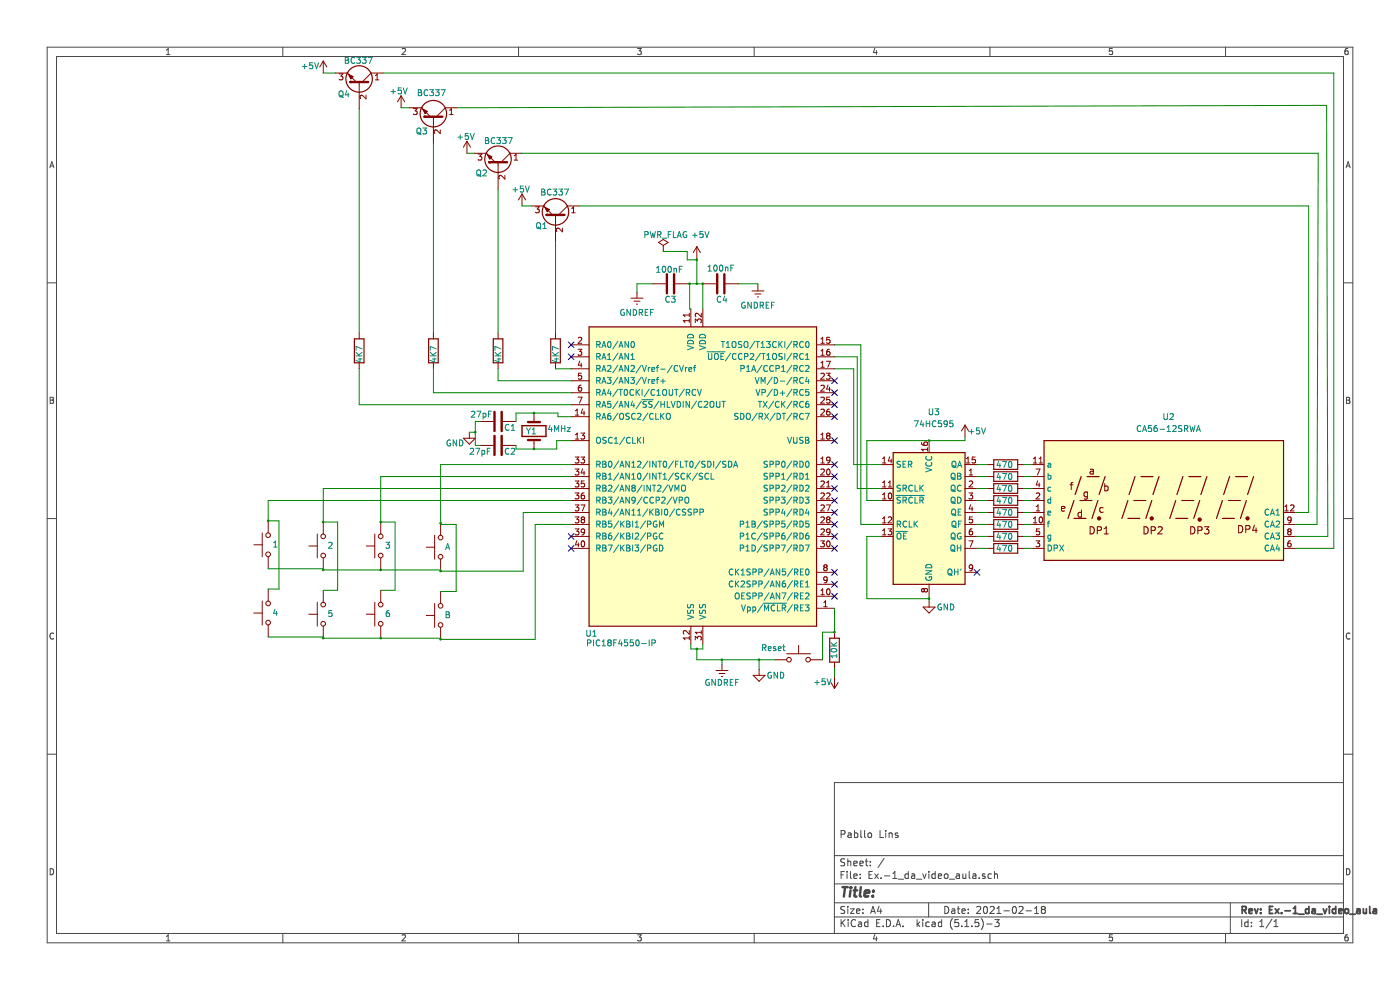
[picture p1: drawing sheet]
EESchema Schematic File Version 4
EELAYER 30 0
EELAYER END
$Descr A4 11693 8268
encoding utf-8
Sheet 1 1
Title ""
Date "2021-02-18"
Rev "Ex.-1_da_video_aula"
Comp ""
Comment1 "Pabllo Lins"
Comment2 ""
Comment3 ""
Comment4 ""
$EndDescr
$Comp
L power:+5V #PWR03
U 1 1
P 5820 2160
F 0 "#PWR03" H 5820 2010 50  0001 C CNN
F 1 "+5V" H 5850 2360 50  0000 C CNN
F 2 "" H 5820 2160 50  0001 C CNN
F 3 "" H 5820 2160 50  0001 C CNN
	1    5820 2160
	1    0    0    -1  
$EndComp
$Comp
L power:PWR_FLAG #FLG01
U 1 1
P 5540 2100
F 0 "#FLG01" H 5540 2175 50  0001 C CNN
F 1 "PWR_FLAG" H 5560 2240 50  0000 C CNN
F 2 "" H 5540 2100 50  0001 C CNN
F 3 "~" H 5540 2100 50  0001 C CNN
	1    5540 2100
	1    0    0    -1  
$EndComp
$Comp
L power:GNDREF #PWR02
U 1 1
P 6030 5550
F 0 "#PWR02" H 6030 5300 50  0001 C CNN
F 1 "GNDREF" H 6030 5400 50  0000 C CNN
F 2 "" H 6030 5550 50  0001 C CNN
F 3 "" H 6030 5550 50  0001 C CNN
	1    6030 5550
	1    0    0    -1  
$EndComp
$Comp
L Device:R R2
U 1 1
P 8400 3880
F 0 "R2" V 8320 3880 50  0001 C CNN
F 1 "470" V 8400 3870 50  0000 C CNN
F 2 "" V 8330 3880 50  0001 C CNN
F 3 "~" H 8400 3880 50  0001 C CNN
	1    8400 3880
	0    1    1    0   
$EndComp
Wire Wire Line
	5770 2580 5760 2580
Wire Wire Line
	5870 2580 5870 2370
$Comp
L Device:Crystal Y1
U 1 1
P 4460 3600
F 0 "Y1" V 4460 3670 50  0000 R CNN
F 1 "4MHz" V 4440 3490 50  0000 R CNN
F 2 "" H 4460 3600 50  0001 C CNN
F 3 "~" H 4460 3600 50  0001 C CNN
	1    4460 3600
	0    -1   1    0   
$EndComp
Wire Wire Line
	4460 3450 4660 3450
Wire Wire Line
	4660 3450 4660 3480
Wire Wire Line
	4660 3480 4770 3480
Wire Wire Line
	4460 3750 4650 3750
Wire Wire Line
	4650 3750 4650 3680
Wire Wire Line
	4650 3680 4770 3680
$Comp
L Device:C C3
U 1 1
P 5600 2370
F 0 "C3" V 5730 2370 50  0000 C CNN
F 1 "100nF" V 5480 2360 50  0000 C CNN
F 2 "" H 5638 2220 50  0001 C CNN
F 3 "~" H 5600 2370 50  0001 C CNN
	1    5600 2370
	0    1    1    0   
$EndComp
$Comp
L Device:C C4
U 1 1
P 6020 2370
F 0 "C4" V 6150 2380 50  0000 C CNN
F 1 "100nF" V 5890 2370 50  0000 C CNN
F 2 "" H 6058 2220 50  0001 C CNN
F 3 "~" H 6020 2370 50  0001 C CNN
	1    6020 2370
	0    1    1    0   
$EndComp
$Comp
L Device:C C1
U 1 1
P 4160 3520
F 0 "C1" V 4210 3620 50  0000 C CNN
F 1 "27pF" V 4100 3380 50  0000 C CNN
F 2 "" H 4198 3370 50  0001 C CNN
F 3 "~" H 4160 3520 50  0001 C CNN
	1    4160 3520
	0    1    1    0   
$EndComp
$Comp
L power:GNDREF #PWR04
U 1 1
P 5320 2440
F 0 "#PWR04" H 5320 2190 50  0001 C CNN
F 1 "GNDREF" H 5320 2270 50  0000 C CNN
F 2 "" H 5320 2440 50  0001 C CNN
F 3 "" H 5320 2440 50  0001 C CNN
	1    5320 2440
	1    0    0    -1  
$EndComp
$Comp
L power:GNDREF #PWR05
U 1 1
P 6330 2380
F 0 "#PWR05" H 6330 2130 50  0001 C CNN
F 1 "GNDREF" H 6330 2210 50  0000 C CNN
F 2 "" H 6330 2380 50  0001 C CNN
F 3 "" H 6330 2380 50  0001 C CNN
	1    6330 2380
	1    0    0    -1  
$EndComp
Wire Wire Line
	6170 2370 6330 2370
Wire Wire Line
	6330 2370 6330 2380
$Comp
L Device:R R9
U 1 1
P 6970 5430
F 0 "R9" V 6890 5430 50  0001 C CNN
F 1 "10K" V 6970 5430 50  0000 C CNN
F 2 "" V 6900 5430 50  0001 C CNN
F 3 "~" H 6970 5430 50  0001 C CNN
	1    6970 5430
	-1   0    0    1   
$EndComp
$Comp
L Switch:SW_Push SW1
U 1 1
P 6670 5510
F 0 "SW1" H 6850 5600 50  0001 C CNN
F 1 "Reset" H 6460 5610 50  0000 C CNN
F 2 "" H 6670 5710 50  0001 C CNN
F 3 "~" H 6670 5710 50  0001 C CNN
	1    6670 5510
	1    0    0    -1  
$EndComp
NoConn ~ 6970 4780
NoConn ~ 6970 4880
NoConn ~ 6970 4980
NoConn ~ 6970 3680
NoConn ~ 6970 3380
NoConn ~ 6970 3280
NoConn ~ 6970 3180
NoConn ~ 4770 4580
NoConn ~ 4770 4480
NoConn ~ 4770 2880
NoConn ~ 4770 2980
Wire Wire Line
	5450 2370 5320 2370
Wire Wire Line
	5320 2370 5320 2440
$Comp
L power:GND #PWR0102
U 1 1
P 6340 5590
F 0 "#PWR0102" H 6340 5340 50  0001 C CNN
F 1 "GND" H 6480 5540 50  0000 C CNN
F 2 "" H 6340 5590 50  0001 C CNN
F 3 "" H 6340 5590 50  0001 C CNN
	1    6340 5590
	1    0    0    -1  
$EndComp
$Comp
L power:GND #PWR0103
U 1 1
P 3920 3610
F 0 "#PWR0103" H 3920 3360 50  0001 C CNN
F 1 "GND" H 3800 3520 50  0000 C CNN
F 2 "" H 3920 3610 50  0001 C CNN
F 3 "" H 3920 3610 50  0001 C CNN
	1    3920 3610
	1    0    0    -1  
$EndComp
$Comp
L Display_Character:CA56-12SRWA U2
U 1 1
P 9720 4180
F 0 "U2" H 9760 4880 50  0000 C CNN
F 1 "CA56-12SRWA" H 9760 4780 50  0000 C CNN
F 2 "Display_7Segment:CA56-12SRWA" H 9720 3580 50  0001 C CNN
F 3 "http://www.kingbrightusa.com/images/catalog/SPEC/CA56-12SRWA.pdf" H 9290 4210 50  0001 C CNN
	1    9720 4180
	1    0    0    -1  
$EndComp
$Comp
L Transistor_BJT:BC337 Q1
U 1 1
P 4640 1820
F 0 "Q1" V 4570 1650 50  0000 L CNN
F 1 "BC337" V 4850 1690 50  0000 L CNN
F 2 "Package_TO_SOT_THT:TO-92_Inline" H 4840 1745 50  0001 L CIN
F 3 "https://diotec.com/tl_files/diotec/files/pdf/datasheets/bc337.pdf" H 4640 1820 50  0001 L CNN
	1    4640 1820
	0    1    -1   0   
$EndComp
$Comp
L Transistor_BJT:BC337 Q2
U 1 1
P 4160 1380
F 0 "Q2" V 4090 1190 50  0000 L CNN
F 1 "BC337" V 4360 1260 50  0000 L CNN
F 2 "Package_TO_SOT_THT:TO-92_Inline" H 4360 1305 50  0001 L CIN
F 3 "https://diotec.com/tl_files/diotec/files/pdf/datasheets/bc337.pdf" H 4160 1380 50  0001 L CNN
	1    4160 1380
	0    1    -1   0   
$EndComp
$Comp
L Transistor_BJT:BC337 Q3
U 1 1
P 3620 1000
F 0 "Q3" V 3520 850 50  0000 L CNN
F 1 "BC337" V 3840 860 50  0000 L CNN
F 2 "Package_TO_SOT_THT:TO-92_Inline" H 3820 925 50  0001 L CIN
F 3 "https://diotec.com/tl_files/diotec/files/pdf/datasheets/bc337.pdf" H 3620 1000 50  0001 L CNN
	1    3620 1000
	0    1    -1   0   
$EndComp
$Comp
L Transistor_BJT:BC337 Q4
U 1 1
P 3000 710
F 0 "Q4" V 2920 530 50  0000 L CNN
F 1 "BC337" V 3200 580 50  0000 L CNN
F 2 "Package_TO_SOT_THT:TO-92_Inline" H 3200 635 50  0001 L CIN
F 3 "https://diotec.com/tl_files/diotec/files/pdf/datasheets/bc337.pdf" H 3000 710 50  0001 L CNN
	1    3000 710 
	0    1    -1   0   
$EndComp
$Comp
L power:+5V #PWR08
U 1 1
P 2700 610
F 0 "#PWR08" H 2700 460 50  0001 C CNN
F 1 "+5V" H 2810 670 50  0000 C CNN
F 2 "" H 2700 610 50  0001 C CNN
F 3 "" H 2700 610 50  0001 C CNN
	1    2700 610 
	-1   0    0    -1  
$EndComp
$Comp
L power:+5V #PWR07
U 1 1
P 3350 900
F 0 "#PWR07" H 3350 750 50  0001 C CNN
F 1 "+5V" H 3370 1040 50  0000 C CNN
F 2 "" H 3350 900 50  0001 C CNN
F 3 "" H 3350 900 50  0001 C CNN
	1    3350 900 
	-1   0    0    -1  
$EndComp
Wire Wire Line
	2800 610  2700 610 
Wire Wire Line
	3420 900  3350 900 
$Comp
L power:+5V #PWR06
U 1 1
P 3900 1280
F 0 "#PWR06" H 3900 1130 50  0001 C CNN
F 1 "+5V" H 3910 1420 50  0000 C CNN
F 2 "" H 3900 1280 50  0001 C CNN
F 3 "" H 3900 1280 50  0001 C CNN
	1    3900 1280
	-1   0    0    -1  
$EndComp
Wire Wire Line
	3960 1280 3900 1280
Wire Wire Line
	6470 5510 6340 5510
Wire Wire Line
	6340 5510 6340 5590
Wire Wire Line
	6970 5080 6970 5280
$Comp
L power:+5V #PWR09
U 1 1
P 6970 5650
F 0 "#PWR09" H 6970 5500 50  0001 C CNN
F 1 "+5V" H 7070 5700 50  0000 C CNN
F 2 "" H 6970 5650 50  0001 C CNN
F 3 "" H 6970 5650 50  0001 C CNN
	1    6970 5650
	-1   0    0    1   
$EndComp
Wire Wire Line
	6970 5650 6970 5580
$Comp
L Device:R R1
U 1 1
P 4160 2930
F 0 "R1" V 4080 2930 50  0001 C CNN
F 1 "4K7" V 4160 2900 50  0000 C CNN
F 2 "" V 4090 2930 50  0001 C CNN
F 3 "~" H 4160 2930 50  0001 C CNN
	1    4160 2930
	1    0    0    -1  
$EndComp
$Comp
L power:+5V #PWR01
U 1 1
P 4360 1720
F 0 "#PWR01" H 4360 1570 50  0001 C CNN
F 1 "+5V" H 4370 1860 50  0000 C CNN
F 2 "" H 4360 1720 50  0001 C CNN
F 3 "" H 4360 1720 50  0001 C CNN
	1    4360 1720
	-1   0    0    -1  
$EndComp
Wire Wire Line
	4440 1720 4360 1720
Wire Wire Line
	5750 2370 5760 2370
Wire Wire Line
	5760 2370 5760 2580
Wire Wire Line
	5770 5380 5770 5420
Wire Wire Line
	5770 5420 5820 5420
Wire Wire Line
	5870 5420 5870 5380
Wire Wire Line
	6340 5510 6030 5510
Wire Wire Line
	5820 5510 5820 5420
Connection ~ 6340 5510
Connection ~ 5820 5420
Wire Wire Line
	5820 5420 5870 5420
Wire Wire Line
	5760 2370 5820 2370
Connection ~ 5760 2370
Connection ~ 5870 2370
Wire Wire Line
	5820 2160 5820 2170
Connection ~ 5820 2370
Wire Wire Line
	5820 2370 5870 2370
Wire Wire Line
	5740 2170 5820 2170
Connection ~ 5820 2170
Wire Wire Line
	5820 2170 5820 2370
Wire Wire Line
	5540 2100 5740 2100
Wire Wire Line
	5740 2100 5740 2170
Wire Wire Line
	6030 5550 6030 5510
Connection ~ 6030 5510
Wire Wire Line
	6030 5510 5820 5510
Wire Wire Line
	4770 3080 4640 3080
$Comp
L Device:R R4
U 1 1
P 3620 2930
F 0 "R4" V 3540 2930 50  0001 C CNN
F 1 "4K7" V 3620 2900 50  0000 C CNN
F 2 "" V 3550 2930 50  0001 C CNN
F 3 "~" H 3620 2930 50  0001 C CNN
	1    3620 2930
	1    0    0    -1  
$EndComp
$Comp
L Device:R R3
U 1 1
P 3000 2930
F 0 "R3" V 2920 2930 50  0001 C CNN
F 1 "4K7" V 3000 2900 50  0000 C CNN
F 2 "" V 2930 2930 50  0001 C CNN
F 3 "~" H 3000 2930 50  0001 C CNN
	1    3000 2930
	1    0    0    -1  
$EndComp
$Comp
L Device:R R5
U 1 1
P 4640 2930
F 0 "R5" V 4560 2930 50  0001 C CNN
F 1 "4K7" V 4640 2900 50  0000 C CNN
F 2 "" V 4570 2930 50  0001 C CNN
F 3 "~" H 4640 2930 50  0001 C CNN
	1    4640 2930
	1    0    0    -1  
$EndComp
Wire Wire Line
	4640 2780 4640 2020
Wire Wire Line
	4770 3180 4160 3180
Wire Wire Line
	4160 3180 4160 3080
$Comp
L Device:C C2
U 1 1
P 4160 3720
F 0 "C2" V 4210 3820 50  0000 C CNN
F 1 "27pF" V 4210 3570 50  0000 C CNN
F 2 "" H 4198 3570 50  0001 C CNN
F 3 "~" H 4160 3720 50  0001 C CNN
	1    4160 3720
	0    1    1    0   
$EndComp
Wire Wire Line
	4310 3720 4310 3750
Wire Wire Line
	4310 3750 4460 3750
Connection ~ 4460 3750
Wire Wire Line
	4310 3520 4310 3450
Wire Wire Line
	4310 3450 4460 3450
Connection ~ 4460 3450
Wire Wire Line
	4010 3520 3970 3520
Wire Wire Line
	3970 3720 4010 3720
Wire Wire Line
	3920 3610 3970 3610
Wire Wire Line
	3970 3520 3970 3610
Connection ~ 3970 3610
Wire Wire Line
	3970 3610 3970 3720
Wire Wire Line
	4770 3280 3620 3280
Wire Wire Line
	3620 3280 3620 3080
Wire Wire Line
	4770 3380 3000 3380
Wire Wire Line
	3000 3380 3000 3080
Wire Wire Line
	10820 4380 11000 4380
Wire Wire Line
	11010 1280 4360 1280
Wire Wire Line
	10820 4480 11090 4480
Wire Wire Line
	11080 880  3820 900 
Wire Wire Line
	10820 4580 11140 4580
Wire Wire Line
	11140 610  3200 610 
Wire Wire Line
	4160 2780 4160 1580
Wire Wire Line
	3620 2780 3620 1200
Wire Wire Line
	3000 2780 3000 910 
$Comp
L Device:R R6
U 1 1
P 8400 3980
F 0 "R6" V 8320 3980 50  0001 C CNN
F 1 "470" V 8400 3970 50  0000 C CNN
F 2 "" V 8330 3980 50  0001 C CNN
F 3 "~" H 8400 3980 50  0001 C CNN
	1    8400 3980
	0    1    1    0   
$EndComp
$Comp
L Device:R R7
U 1 1
P 8400 4080
F 0 "R7" V 8320 4080 50  0001 C CNN
F 1 "470" V 8400 4070 50  0000 C CNN
F 2 "" V 8330 4080 50  0001 C CNN
F 3 "~" H 8400 4080 50  0001 C CNN
	1    8400 4080
	0    1    1    0   
$EndComp
$Comp
L Device:R R8
U 1 1
P 8400 4180
F 0 "R8" V 8320 4180 50  0001 C CNN
F 1 "470" V 8400 4170 50  0000 C CNN
F 2 "" V 8330 4180 50  0001 C CNN
F 3 "~" H 8400 4180 50  0001 C CNN
	1    8400 4180
	0    1    1    0   
$EndComp
$Comp
L Device:R R10
U 1 1
P 8400 4280
F 0 "R10" V 8320 4280 50  0001 C CNN
F 1 "470" V 8400 4270 50  0000 C CNN
F 2 "" V 8330 4280 50  0001 C CNN
F 3 "~" H 8400 4280 50  0001 C CNN
	1    8400 4280
	0    1    1    0   
$EndComp
$Comp
L Device:R R11
U 1 1
P 8400 4380
F 0 "R11" V 8320 4380 50  0001 C CNN
F 1 "470" V 8400 4370 50  0000 C CNN
F 2 "" V 8330 4380 50  0001 C CNN
F 3 "~" H 8400 4380 50  0001 C CNN
	1    8400 4380
	0    1    1    0   
$EndComp
$Comp
L Device:R R12
U 1 1
P 8400 4480
F 0 "R12" V 8320 4480 50  0001 C CNN
F 1 "470" V 8400 4470 50  0000 C CNN
F 2 "" V 8330 4480 50  0001 C CNN
F 3 "~" H 8400 4480 50  0001 C CNN
	1    8400 4480
	0    1    1    0   
$EndComp
$Comp
L Device:R R13
U 1 1
P 8400 4580
F 0 "R13" V 8320 4580 50  0001 C CNN
F 1 "470" V 8400 4570 50  0000 C CNN
F 2 "" V 8330 4580 50  0001 C CNN
F 3 "~" H 8400 4580 50  0001 C CNN
	1    8400 4580
	0    1    1    0   
$EndComp
Wire Wire Line
	8620 4480 8550 4480
Wire Wire Line
	10930 4280 10930 1720
Wire Wire Line
	10930 1720 4840 1720
Wire Wire Line
	11140 4580 11140 610 
Wire Wire Line
	11090 4480 11080 880 
Wire Wire Line
	11010 1280 11000 4380
$Comp
L MCU_Microchip_PIC18:PIC18F4550-IP U1
U 1 1
P 5870 3980
F 0 "U1" H 4940 2670 50  0000 C CNN
F 1 "PIC18F4550-IP" H 5190 2590 50  0000 C CNN
F 2 "Package_DIP:DIP-40_W15.24mm" H 5870 4180 50  0001 C CIN
F 3 "http://ww1.microchip.com/downloads/en/DeviceDoc/39760d.pdf" H 5870 3730 50  0001 C CNN
	1    5870 3980
	1    0    0    -1  
$EndComp
$Comp
L 74xx:74HC595 U3
U 1 1
P 7760 4280
F 0 "U3" H 7800 5120 50  0000 C CNN
F 1 "74HC595" H 7800 5020 50  0000 C CNN
F 2 "" H 7760 4280 50  0001 C CNN
F 3 "http://www.ti.com/lit/ds/symlink/sn74hc595.pdf" H 7760 4280 50  0001 C CNN
	1    7760 4280
	1    0    0    -1  
$EndComp
NoConn ~ 6970 3480
Wire Wire Line
	10820 4280 10930 4280
Wire Wire Line
	8550 3880 8620 3880
Wire Wire Line
	8550 3980 8620 3980
Wire Wire Line
	8550 4080 8620 4080
Wire Wire Line
	8550 4180 8620 4180
Wire Wire Line
	8550 4280 8620 4280
Wire Wire Line
	8550 4380 8620 4380
Wire Wire Line
	8550 4580 8620 4580
Wire Wire Line
	8160 3880 8250 3880
Wire Wire Line
	8160 3980 8250 3980
Wire Wire Line
	8250 4080 8160 4080
Wire Wire Line
	8160 4280 8250 4280
Wire Wire Line
	8160 4180 8250 4180
Wire Wire Line
	8160 4380 8250 4380
Wire Wire Line
	8160 4480 8250 4480
Wire Wire Line
	8160 4580 8250 4580
NoConn ~ 8160 4780
$Comp
L power:GND #PWR0101
U 1 1
P 7760 5020
F 0 "#PWR0101" H 7760 4770 50  0001 C CNN
F 1 "GND" H 7900 4970 50  0000 C CNN
F 2 "" H 7760 5020 50  0001 C CNN
F 3 "" H 7760 5020 50  0001 C CNN
	1    7760 5020
	1    0    0    -1  
$EndComp
Wire Wire Line
	7760 4980 7760 5000
NoConn ~ 6970 4580
NoConn ~ 6970 4480
NoConn ~ 6970 4380
NoConn ~ 6970 4280
NoConn ~ 6970 4180
NoConn ~ 6970 3980
NoConn ~ 6970 4080
NoConn ~ 6970 3880
Wire Wire Line
	6870 5280 6970 5280
Connection ~ 6970 5280
Wire Wire Line
	6870 5280 6870 5510
$Comp
L power:+5V #PWR0104
U 1 1
P 8060 3650
F 0 "#PWR0104" H 8060 3500 50  0001 C CNN
F 1 "+5V" H 8160 3700 50  0000 C CNN
F 2 "" H 8060 3650 50  0001 C CNN
F 3 "" H 8060 3650 50  0001 C CNN
	1    8060 3650
	1    0    0    -1  
$EndComp
Wire Wire Line
	7760 3680 8060 3680
Wire Wire Line
	8060 3680 8060 3650
Wire Wire Line
	7360 4180 7240 4180
Wire Wire Line
	7240 4180 7240 3680
Wire Wire Line
	7240 3680 7760 3680
Connection ~ 7760 3680
Wire Wire Line
	7360 4480 7240 4480
Wire Wire Line
	7240 4480 7240 5000
Connection ~ 7760 5000
Wire Wire Line
	7760 5000 7760 5020
Wire Wire Line
	7190 4380 7360 4380
Wire Wire Line
	7130 3880 7360 3880
Wire Wire Line
	7240 5000 7760 5000
Wire Wire Line
	6970 2880 7190 2880
Wire Wire Line
	7190 2880 7190 4380
Wire Wire Line
	7160 4080 7360 4080
Wire Wire Line
	6970 2980 7160 2980
Wire Wire Line
	7160 2980 7160 4080
Wire Wire Line
	6970 3080 7130 3080
Wire Wire Line
	7130 3080 7130 3880
$Comp
L Switch:SW_Push SW?
U 1 1
P 2240 4550
F 0 "SW?" H 2420 4640 50  0001 C CNN
F 1 "1" V 2240 4490 50  0000 C CNN
F 2 "" H 2240 4750 50  0001 C CNN
F 3 "~" H 2240 4750 50  0001 C CNN
	1    2240 4550
	0    -1   -1   0   
$EndComp
$Comp
L Switch:SW_Push SW?
U 1 1
P 2700 4560
F 0 "SW?" H 2880 4650 50  0001 C CNN
F 1 "2" V 2700 4500 50  0000 C CNN
F 2 "" H 2700 4760 50  0001 C CNN
F 3 "~" H 2700 4760 50  0001 C CNN
	1    2700 4560
	0    -1   -1   0   
$EndComp
$Comp
L Switch:SW_Push SW?
U 1 1
P 3180 4560
F 0 "SW?" H 3360 4650 50  0001 C CNN
F 1 "3" V 3180 4500 50  0000 C CNN
F 2 "" H 3180 4760 50  0001 C CNN
F 3 "~" H 3180 4760 50  0001 C CNN
	1    3180 4560
	0    -1   -1   0   
$EndComp
$Comp
L Switch:SW_Push SW?
U 1 1
P 3680 4570
F 0 "SW?" H 3860 4660 50  0001 C CNN
F 1 "A" V 3680 4510 50  0000 C CNN
F 2 "" H 3680 4770 50  0001 C CNN
F 3 "~" H 3680 4770 50  0001 C CNN
	1    3680 4570
	0    -1   -1   0   
$EndComp
$Comp
L Switch:SW_Push SW?
U 1 1
P 2240 5120
F 0 "SW?" H 2420 5210 50  0001 C CNN
F 1 "4" V 2240 5060 50  0000 C CNN
F 2 "" H 2240 5320 50  0001 C CNN
F 3 "~" H 2240 5320 50  0001 C CNN
	1    2240 5120
	0    -1   -1   0   
$EndComp
$Comp
L Switch:SW_Push SW?
U 1 1
P 2700 5130
F 0 "SW?" H 2880 5220 50  0001 C CNN
F 1 "5" V 2700 5070 50  0000 C CNN
F 2 "" H 2700 5330 50  0001 C CNN
F 3 "~" H 2700 5330 50  0001 C CNN
	1    2700 5130
	0    -1   -1   0   
$EndComp
$Comp
L Switch:SW_Push SW?
U 1 1
P 3180 5130
F 0 "SW?" H 3360 5220 50  0001 C CNN
F 1 "6" V 3180 5070 50  0000 C CNN
F 2 "" H 3180 5330 50  0001 C CNN
F 3 "~" H 3180 5330 50  0001 C CNN
	1    3180 5130
	0    -1   -1   0   
$EndComp
$Comp
L Switch:SW_Push SW?
U 1 1
P 3680 5140
F 0 "SW?" H 3860 5230 50  0001 C CNN
F 1 "B" V 3680 5080 50  0000 C CNN
F 2 "" H 3680 5340 50  0001 C CNN
F 3 "~" H 3680 5340 50  0001 C CNN
	1    3680 5140
	0    -1   -1   0   
$EndComp
Wire Wire Line
	3680 4380 3810 4380
Wire Wire Line
	3810 4380 3810 4940
Wire Wire Line
	3810 4940 3680 4940
Wire Wire Line
	3680 4370 3680 4380
Wire Wire Line
	3180 4360 3300 4360
Wire Wire Line
	3300 4360 3300 4930
Wire Wire Line
	3300 4930 3180 4930
Wire Wire Line
	2700 4360 2820 4360
Wire Wire Line
	2820 4360 2820 4930
Wire Wire Line
	2820 4930 2700 4930
Wire Wire Line
	2240 4350 2330 4350
Wire Wire Line
	2330 4350 2330 4920
Wire Wire Line
	2330 4920 2240 4920
Wire Wire Line
	2240 4750 2700 4750
Wire Wire Line
	2700 4750 2700 4760
Wire Wire Line
	2700 4760 3180 4760
Connection ~ 2700 4760
Wire Wire Line
	3180 4760 3680 4760
Wire Wire Line
	3680 4760 3680 4770
Connection ~ 3180 4760
Wire Wire Line
	3680 4770 4370 4770
Wire Wire Line
	4370 4770 4370 4280
Wire Wire Line
	4370 4280 4770 4280
Connection ~ 3680 4770
Wire Wire Line
	2240 5320 2700 5320
Wire Wire Line
	2700 5320 2700 5330
Wire Wire Line
	2700 5330 3180 5330
Connection ~ 2700 5330
Wire Wire Line
	3180 5330 3680 5330
Wire Wire Line
	3680 5330 3680 5340
Connection ~ 3180 5330
Wire Wire Line
	3680 5340 4470 5340
Wire Wire Line
	4470 5340 4470 4380
Wire Wire Line
	4470 4380 4770 4380
Connection ~ 3680 5340
Wire Wire Line
	4770 4180 2240 4180
Wire Wire Line
	2240 4180 2240 4350
Connection ~ 2240 4350
Wire Wire Line
	4770 4080 2700 4080
Wire Wire Line
	2700 4080 2700 4360
Connection ~ 2700 4360
Wire Wire Line
	4770 3980 3180 3980
Wire Wire Line
	3180 3980 3180 4360
Connection ~ 3180 4360
Wire Wire Line
	4770 3880 3680 3880
Wire Wire Line
	3680 3880 3680 4370
Connection ~ 3680 4370
$EndSCHEMATC
